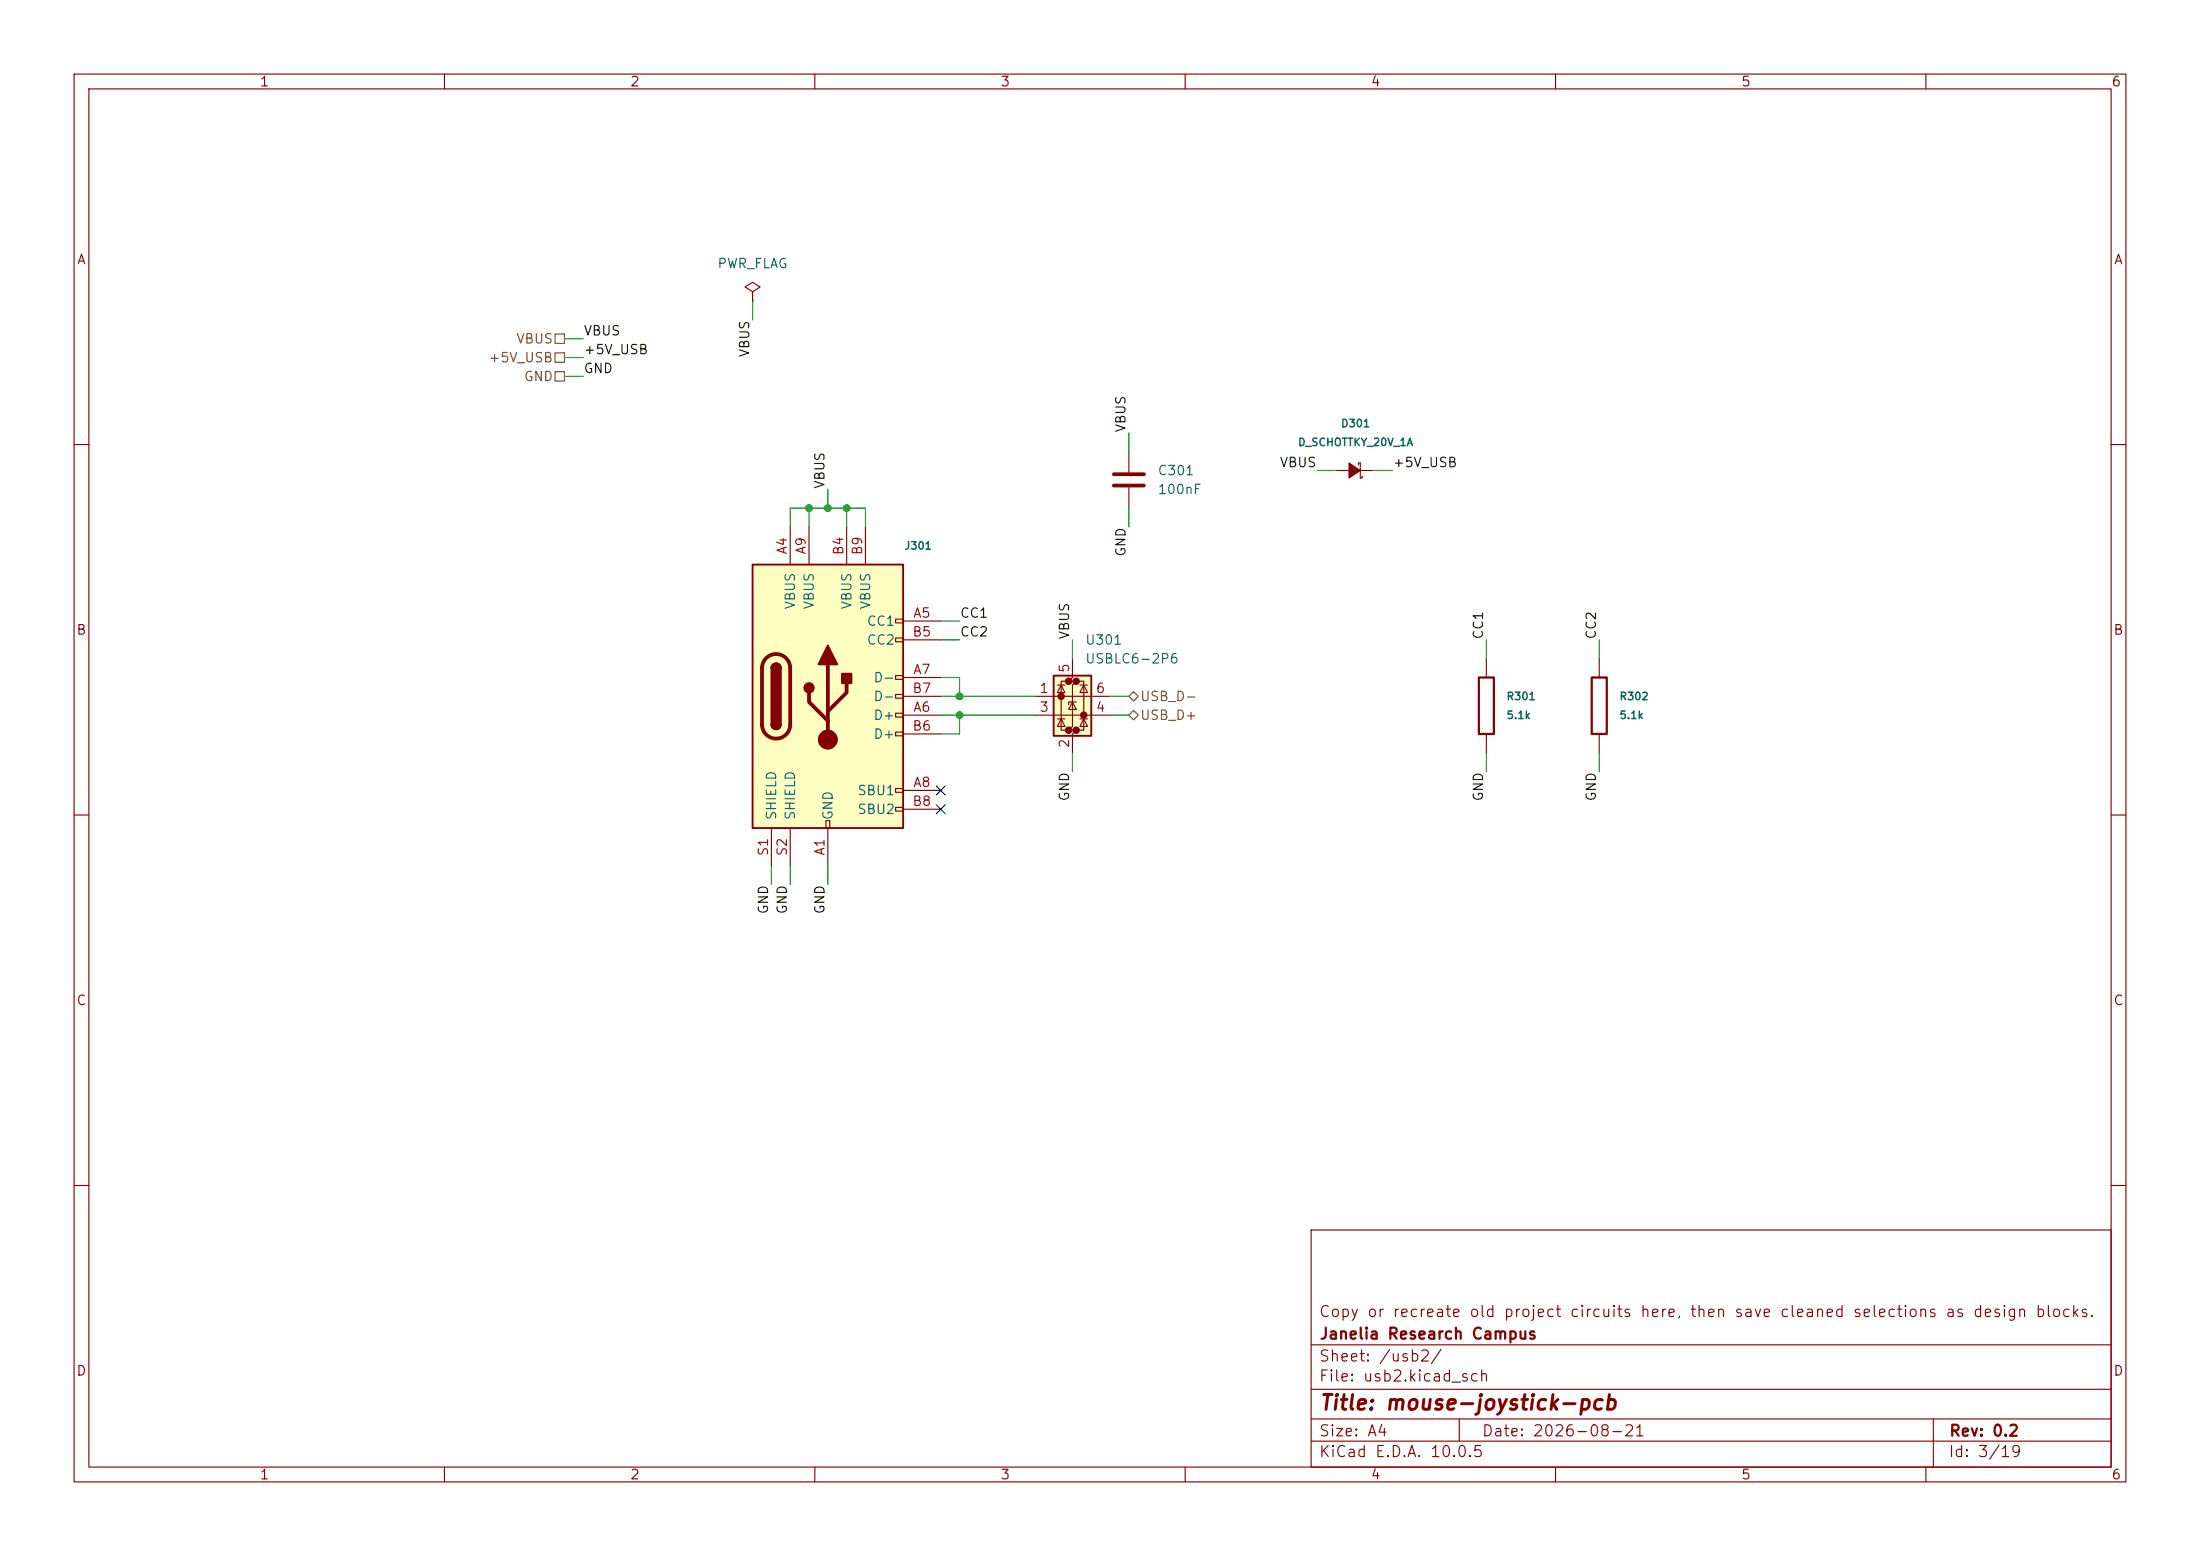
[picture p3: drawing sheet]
<svg xmlns="http://www.w3.org/2000/svg" width="297mm" height="210mm" viewBox="0 0 297 210" stroke-linecap="round" stroke-linejoin="round" font-family="sans-serif">
<g fill="none" stroke="#840000" stroke-width=".15">
<path d="M10 10h277v190h-277zM12 12h273v186h-273zM60 10v2M110 10v2M160 10v2M210 10v2M260 10v2M10 60h2M285 60h2M10 110h2M285 110h2M10 160h2"/>
<path d="M177 166h108v32h-108zM285 160h2M60 198v2M110 198v2M160 198v2M177 194.5h108M177 191.5h108M177 187.5h108M177 181.5h108M197 191.5v3M210 198v2M260 198v2"/>
<path d="M261 191.5v6.5"/>
</g>
<path d="M101.6 76.2h20.3v35.6h-20.3z" fill="#ffffc2"/>
<g fill="none" stroke="#840000" stroke-width=".15">
<path d="M101.6 39.4l1-.7-1-.6-1 .6 1 .7v1.2M101.6 40.6h.1M106.7 71.1v5.1M109.2 71.1v5.1M114.3 71.1v5.1M116.8 71.1v5.1M120.9 83.6h1v.5h-1zM120.9 86.1h1v.5h-1zM120.9 91.2h1v.5h-1zM120.9 93.7h1v.5h-1zM120.9 96.3h1v.5h-1zM120.9 98.8h1v.5h-1z"/>
<path d="M121.9 83.8h5.1M121.9 96.5h5.1M121.9 91.4h5.1M121.9 86.4h5.1M121.9 99.1h5.1M121.9 94h5.1M104.1 111.8v5M106.7 111.8v5M111.5 110.7h.5v1.1h-.5zM111.8 111.8v5M120.9 106.4h1v.5h-1zM120.9 109h1v.5h-1z"/>
<path d="M121.9 106.7h5.1M121.9 109.2h5.1"/>
</g>
<path d="M101.6 76.2h20.3v35.6h-20.3zM104.1 90.2a.64 .64 0 0 1 .7-.7 .64 .64 0 0 1 .6 .7M104.1 97.8a.64 .64 0 0 0 .7 .6 .64 .64 0 0 0 .6-.6" fill="none" stroke="#840000" stroke-width=".25"/>
<path d="M103.4 88.8a1.9 1.9 0 0 1 2.1-.4 1.9 1.9 0 0 1 1.2 1.8v7.6a1.91 1.91 0 0 1-1.9 1.9 1.91 1.91 0 0 1-1.9-1.9v-7.6a1.9 1.9 0 0 1 .5-1.4zM109.2 93.5v1.2l2.6 2.6M111.8 89.7v10.1M114.3 92.2v1.3l-2.5 2.5" fill="none" stroke="#840000" stroke-width=".51"/>
<g fill="#840000" stroke="#840000" stroke-width=".25">
<path d="M104.1 90.2h1.3v7.6h-1.3z"/>
<path d="M104.3 89.7a.64 .64 0 0 1 .7-.1 .64 .64 0 0 1 .4 .6h-1.3z"/>
<path d="M104.1 97.8h1.3a.64 .64 0 0 1-.6 .6 .64 .64 0 0 1-.7-.6z"/>
<path d="M111.8 87.1l1.2 2.6h-2.5z"/>
<path d="M113.7 90.9h1.2v1.3h-1.2z"/>
<circle cx="109.2" cy="92.8" r=".63"/>
</g>
<circle cx="111.8" cy="99.8" r="1.27" fill="#840000" stroke="#840000" stroke-width=".15"/>
<path d="M142.2 91.2h5.1v8.1h-5.1z" fill="#ffffc2"/>
<g fill="#840000" stroke="#840000" stroke-width=".51">
<circle cx="143.3" cy="94" r=".25"/>
<circle cx="144.3" cy="91.9" r=".25"/>
<circle cx="144.3" cy="98.6" r=".25"/>
<circle cx="145.3" cy="91.9" r=".25"/>
<circle cx="145.3" cy="98.6" r=".25"/>
<circle cx="146.3" cy="96.5" r=".25"/>
</g>
<g fill="none" stroke="#840000" stroke-width=".15">
<path d="M152.4 61v2.8M152.4 65.8v2.8M180.3 63.5h1.8M183.4 62.7v-.2h.2v2h.3v-.2M183.6 63.5h1.8M139.7 94h10.2M139.7 96.5h10.2M142.7 97h1.1M142.7 92.5h1.1M143.3 92.5l.5 1h-1.1zM143.3 97l.5 1h-1.1zM144.3 91.9h-1v6.7h1"/>
<path d="M144.8 88.9v2.5l-.5 .5h1l-.5 .6v5.5l-.5 .6h1l-.5 .5v2.5M144.8 94.7l.5 1.1h-1zM145.3 94.7h-1v.4M145.3 91.9h1v6.7h-1M145.8 97h1M145.8 92.5h1M146.3 92.5l.5 1h-1zM146.3 97l.5 1h-1zM200.7 88.9v2.5M200.7 99.1v2.5M215.9 88.9v2.5M215.9 99.1v2.5"/>
</g>
<path d="M142.2 91.2h5.1v8.1h-5.1z" fill="none" stroke="#840000" stroke-width=".25"/>
<path d="M199.6 91.4h2.1v7.7h-2.1zM214.9 91.4h2v7.7h-2z" fill="none" stroke="#840000" stroke-width=".3"/>
<path d="M150.4 64h4M150.4 65.5h4" fill="none" stroke="#840000" stroke-width=".51"/>
<path d="M182.1 62.5l1.5 1-1.5 1z" fill="#840000" stroke="#840000" stroke-width=".15"/>
<path d="M74.9 47.6h1.3v1.3h-1.3zM74.9 50.2h1.3v1.2h-1.3zM74.9 45.1h1.3v1.3h-1.3zM152.4 94l.6-.7 .7 .7-.7 .6zM152.4 96.5l.6-.6 .7 .6-.7 .7z" fill="none" stroke="#725600" stroke-width=".15"/>
<g fill="none" stroke="#009600" stroke-width=".15">
<path d="M76.2 45.7h2.5M76.2 48.3h2.5M76.2 50.8h2.5M101.6 40.6v2.6M152.4 58.4v2.6M106.7 71.1v-2.5h10.1v2.5M109.2 68.6v2.5M111.8 66v2.6M114.3 68.6v2.5M152.4 68.6v2.5M177.8 63.5h2.5M185.4 63.5h2.6"/>
<path d="M127 96.5h12.7M127 91.4h2.5v2.6M127 94h12.7M127 83.8h2.5M127 86.4h2.5M129.5 96.5v2.6h-2.5M144.8 86.4v2.5M149.9 96.5h2.5M149.9 94h2.5M200.7 86.4v2.5M215.9 86.4v2.5M104.1 116.8v2.6"/>
<path d="M106.7 116.8v2.6M111.8 116.8v2.6M144.8 101.6v2.5M200.7 101.6v2.5M215.9 101.6v2.5"/>
</g>
<path d="M126.4 106.1l1.2 1.2M126.4 108.6l1.2 1.2M127.6 106.1l-1.2 1.2M127.6 108.6l-1.2 1.2" fill="none" stroke="#000084" stroke-width=".15"/>
<g fill="#009600" stroke="#009600" stroke-width=".14">
<circle cx="129.5" cy="96.5" r=".46"/>
<circle cx="114.3" cy="68.6" r=".46"/>
<circle cx="109.2" cy="68.6" r=".46"/>
<circle cx="129.5" cy="94" r=".46"/>
<circle cx="111.8" cy="68.6" r=".46"/>
</g>
<text font-size="2" fill="#840000" x="178" y="190.8">Title: mouse-joystick-pcb</text>
<g font-size="1.5" fill="#840000">
<text x="178" y="178.1">Copy or recreate old project circuits here, then save cleaned selections as design blocks.</text>
<text x="178" y="184.1">Sheet: /usb2/</text>
<text x="178" y="181.1">Janelia Research Campus</text>
<text x="178" y="186.8">File: usb2.kicad_sch</text>
<text x="178" y="197">KiCad E.D.A. 10.0.5</text>
<text x="178" y="194.2">Size: A4</text>
<text x="200" y="194.2">Date: 2026-08-21</text>
<text x="263" y="197">Id: 3/19</text>
<text x="263" y="194.2">Rev: 0.2</text>
</g>
<g font-size="1.3" fill="#840000">
<text x="35" y="12">1</text>
<text x="85" y="12">2</text>
<text x="135" y="12">3</text>
<text x="185" y="12">4</text>
<text x="235" y="12">5</text>
<text x="285" y="12">6</text>
<text x="10.3" y="36">A</text>
<text x="285.3" y="36">A</text>
<text x="10.2" y="86">B</text>
<text x="285.2" y="86">B</text>
<text x="10.2" y="136">C</text>
<text x="285.2" y="136">C</text>
<text x="10.2" y="186">D</text>
<text x="285.2" y="186">D</text>
<text x="35" y="200">1</text>
<text x="85" y="200">2</text>
<text x="135" y="200">3</text>
<text x="185" y="200">4</text>
<text x="235" y="200">5</text>
<text x="285" y="200">6</text>
</g>
<g font-size="1.3" fill="#006464">
<text x="96.8" y="36.5">PWR_FLAG</text>
<text x="156.2" y="64.5">C301</text>
<text x="156.2" y="67">100nF</text>
<text x="107.6" y="82.3" transform="rotate(-90 107.6 82.3)">VBUS</text>
<text x="110.2" y="82.3" transform="rotate(-90 110.2 82.3)">VBUS</text>
<text x="115.3" y="82.3" transform="rotate(-90 115.3 82.3)">VBUS</text>
<text x="117.8" y="82.3" transform="rotate(-90 117.8 82.3)">VBUS</text>
<text x="116.9" y="84.8">CC1</text>
<text x="116.9" y="87.3">CC2</text>
<text x="146.4" y="87.3">U301</text>
<text x="146.4" y="89.9">USBLC6-2P6</text>
<text x="117.8" y="92.4">D-</text>
<text x="117.8" y="94.9">D-</text>
<text x="117.8" y="97.5">D+</text>
<text x="117.8" y="100">D+</text>
<text x="115.7" y="107.6">SBU1</text>
<text x="105.1" y="110.8" transform="rotate(-90 105.1 110.8)">SHIELD</text>
<text x="107.6" y="110.8" transform="rotate(-90 107.6 110.8)">SHIELD</text>
<text x="112.7" y="110.8" transform="rotate(-90 112.7 110.8)">GND</text>
<text x="115.7" y="110.2">SBU2</text>
</g>
<g font-size="1.3" fill="#725600">
<text x="69.6" y="46.7">VBUS</text>
<text x="65.9" y="49.2">+5V_USB</text>
<text x="70.6" y="51.8">GND</text>
<text x="153.8" y="94.9">USB_D-</text>
<text x="153.8" y="97.5">USB_D+</text>
</g>
<g font-size="1.3" fill="#0f0f0f">
<text x="78.7" y="45.6">VBUS</text>
<text x="78.7" y="50.7">GND</text>
<text x="78.7" y="48.1">+5V_USB</text>
<text x="101.5" y="48.3" transform="rotate(-90 101.5 48.3)">VBUS</text>
<text x="152.3" y="58.4" transform="rotate(-90 152.3 58.4)">VBUS</text>
<text x="172.7" y="63.4">VBUS</text>
<text x="187.9" y="63.4">+5V_USB</text>
<text x="111.6" y="66.1" transform="rotate(-90 111.6 66.1)">VBUS</text>
<text x="152.3" y="75.2" transform="rotate(-90 152.3 75.2)">GND</text>
<text x="129.5" y="83.7">CC1</text>
<text x="129.5" y="86.2">CC2</text>
<text x="144.7" y="86.4" transform="rotate(-90 144.7 86.4)">VBUS</text>
<text x="200.5" y="86.4" transform="rotate(-90 200.5 86.4)">CC1</text>
<text x="215.8" y="86.4" transform="rotate(-90 215.8 86.4)">CC2</text>
<text x="144.7" y="108.2" transform="rotate(-90 144.7 108.2)">GND</text>
<text x="200.5" y="108.2" transform="rotate(-90 200.5 108.2)">GND</text>
<text x="215.8" y="108.2" transform="rotate(-90 215.8 108.2)">GND</text>
<text x="104" y="123.5" transform="rotate(-90 104 123.5)">GND</text>
<text x="106.6" y="123.5" transform="rotate(-90 106.6 123.5)">GND</text>
<text x="111.6" y="123.5" transform="rotate(-90 111.6 123.5)">GND</text>
</g>
<g font-size="1.3" fill="#a90000">
<text x="106.5" y="74.9" transform="rotate(-90 106.5 74.9)">A4</text>
<text x="109.1" y="74.9" transform="rotate(-90 109.1 74.9)">A9</text>
<text x="114.2" y="75" transform="rotate(-90 114.2 75)">B4</text>
<text x="116.7" y="75" transform="rotate(-90 116.7 75)">B9</text>
<text x="123.2" y="83.7">A5</text>
<text x="123.1" y="86.2">B5</text>
<text x="123.1" y="93.8">B7</text>
<text x="123.2" y="91.3">A7</text>
<text x="140.2" y="93.8">1</text>
<text x="144.6" y="90.9" transform="rotate(-90 144.6 90.9)">5</text>
<text x="147.9" y="93.8">6</text>
<text x="123.1" y="98.9">B6</text>
<text x="123.2" y="96.4">A6</text>
<text x="140.2" y="96.4">3</text>
<text x="144.6" y="101.1" transform="rotate(-90 144.6 101.1)">2</text>
<text x="147.9" y="96.4">4</text>
<text x="123.2" y="106.5">A8</text>
<text x="123.1" y="109.1">B8</text>
<text x="104" y="115.6" transform="rotate(-90 104 115.6)">S1</text>
<text x="106.5" y="115.6" transform="rotate(-90 106.5 115.6)">S2</text>
<text x="111.6" y="115.6" transform="rotate(-90 111.6 115.6)">A1</text>
</g>
<g font-size="1" fill="#006464">
<text x="180.9" y="57.9">D301</text>
<text x="175.1" y="60.5">D_SCHOTTKY_20V_1A</text>
<text x="122" y="74.4">J301</text>
<text x="203.3" y="94.7">R301</text>
<text x="218.5" y="94.7">R302</text>
<text x="203.3" y="97.3">5.1k</text>
<text x="218.5" y="97.3">5.1k</text>
</g>
</svg>
